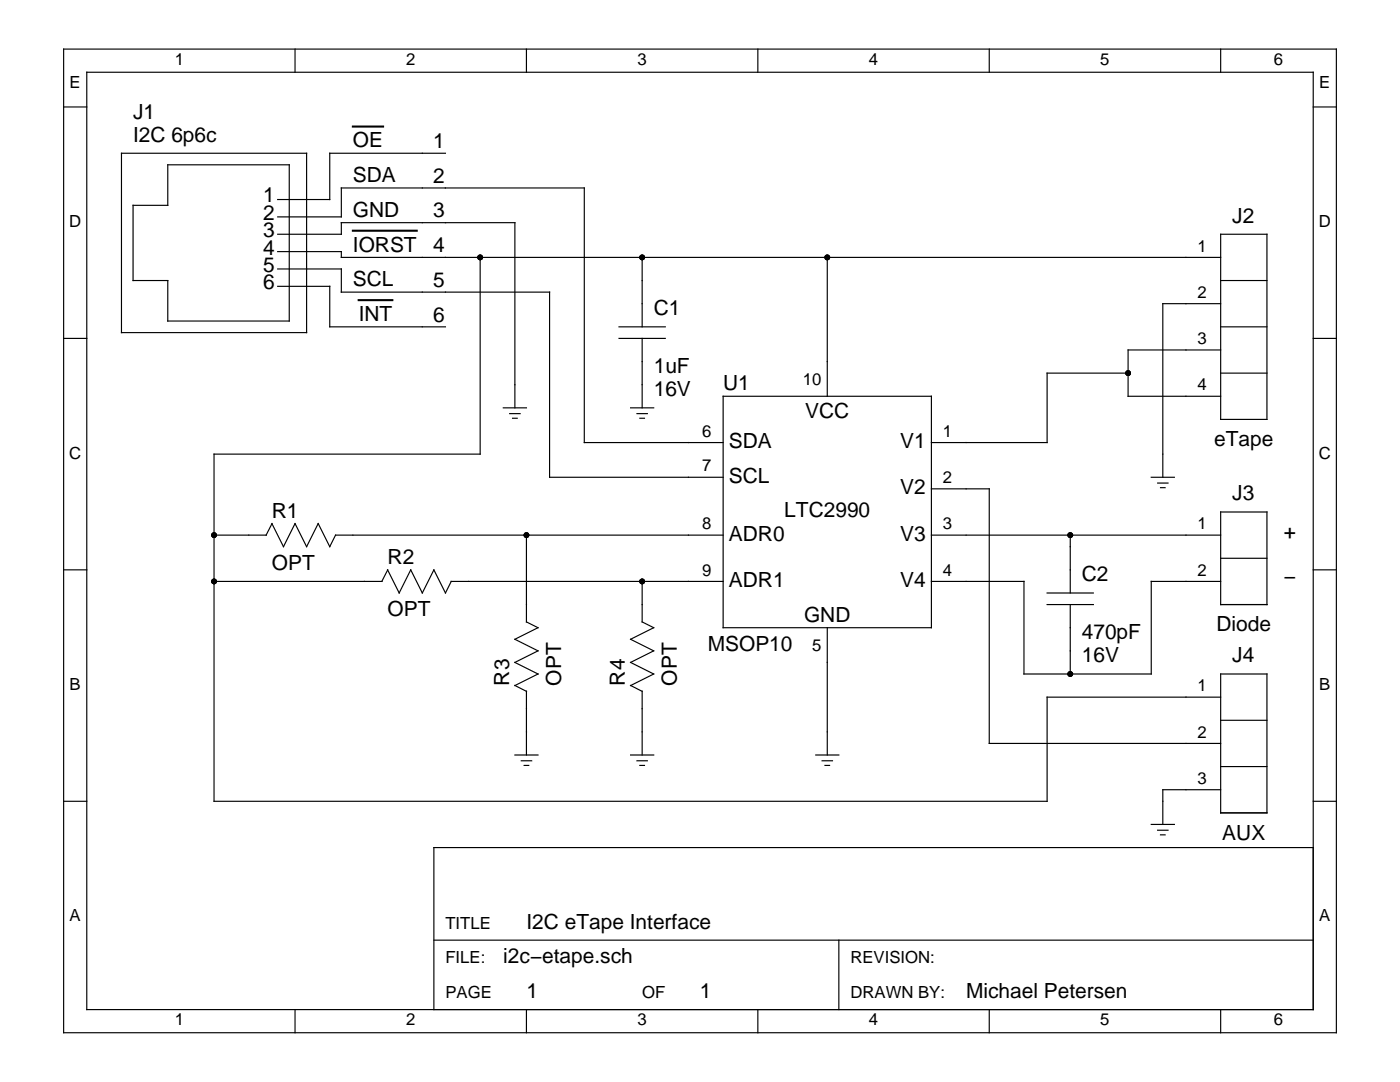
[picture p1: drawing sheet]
<svg xmlns="http://www.w3.org/2000/svg" width="279mm" height="216mm" viewBox="0 0 279 216" stroke-linecap="round" stroke-linejoin="round" font-family="sans-serif">
<g fill="none" stroke="#000" stroke-width=".23">
<path d="M12.7 9.8h254v196.3h-254zM17.3 14.4h244.8v187.1h-244.8zM58.9 9.8v4.6M105.1 9.8v4.6M151.2 9.8v4.6M197.4 9.8v4.6M243.6 9.8v4.6M12.7 21.3h4.6M24.2 30.6h37v35.8h-37zM33.5 32.9h24.2v31.2h-24.2v-8.1h-6.9v-15h6.9zM88.9 30.6h-23.1v9.2h-10.4M262.1 21.3h4.6"/>
<path d="M55.4 43.3h12.7v-5.8h48.5v50.8h27.7M55.4 53.7h12.7v4.6h41.6v36.9h34.6M55.4 57.1h10.4v8.1h23.1M55.4 46.7h12.7v-2.3h34.7v37M55.4 50.2h12.7v1.2h175.5M95.8 51.4v39.2h-53.1v69.3h166.3v-20.8h34.6M128.2 51.4v13.8M165.1 51.4v27.7M243.6 46.7h9.2v37h-9.2zM243.6 56h9.2M12.7 67.5h4.6M123.5 67.5h9.3"/>
<path d="M123.5 65.2h9.3M128.2 67.5v13.9M144.3 79.1h41.6v46.2h-41.6zM225.1 74.5h-16.1v13.8h-23.1M243.6 69.8h-18.5v9.3h18.5M243.6 65.2h9.2M243.6 60.6h-11.5v34.6M243.6 74.5h9.2M262.1 67.5h4.6M100.4 81.4h4.7M101.7 82.5h2.1M102.3 83.5h.9"/>
<path d="M125.8 81.4h4.7M127.1 82.5h2.1M127.7 83.5h.9M185.9 97.5h11.5v50.8h46.2M229.8 95.2h4.6M231 96.4h2.1M231.6 97.3h.9M12.7 113.7h4.6M42.7 106.8h10.5M42.7 116h33.5M53.1 106.8l1.2-2.3 2.3 4.6 2.3-4.6 2.3 4.6 2.3-4.6 2.3 4.6 1.2-2.3h77.3M77.4 113.7l2.3 4.6 2.3-4.6 2.3 4.6 2.3-4.6 2.3 4.6 1.2-2.3h54.2"/>
<path d="M77.4 113.7l-1.2 2.3M105.1 106.8v17.3l2.3 1.2-4.6 2.3 4.6 2.3-4.6 2.3 4.6 2.3-4.6 2.3M128.2 116v8.1l2.3 1.2-4.7 2.3 4.7 2.3-4.7 2.3 4.7 2.3-4.7 2.3M185.9 106.8h57.7M185.9 116h18.5v18.5h25.4v-18.5h13.8M209 118.3h9.2M213.6 106.8v11.5M243.6 102.2h9.2v18.4h-9.2zM243.6 111.4h9.2M262.1 113.7h4.6M102.8 136.8l2.3 1.2M105.1 137.9v12.8"/>
<path d="M125.8 136.8l2.4 1.2M128.2 137.9v12.8M165.1 125.3v25.4M209 120.6h9.2M213.6 120.6v13.9M243.6 134.5h9.2v27.7h-9.2zM12.7 159.9h4.6M102.8 150.7h4.6M104 151.8h2.1M104.6 152.7h.9M125.8 150.7h4.7M127.1 151.8h2.1"/>
<path d="M127.7 152.7h.9M162.8 150.7h4.6M164.1 151.8h2M164.6 152.7h1M243.6 157.6h-11.5v6.9M243.6 143.7h9.2M243.6 153h9.2M262.1 159.9h4.6M229.8 164.5h4.6M231 165.7h2.1M231.6 166.6h.9M262.1 169.1h-175.5v32.4"/>
<path d="M86.6 187.6h175.5M167.4 187.6v13.9M58.9 201.5v4.6M105.1 201.5v4.6M151.2 201.5v4.6M197.4 201.5v4.6M243.6 201.5v4.6"/>
</g>
<path d="M70.4 25.3h6.1M70.4 46h12.8M71.6 59.9h6.7" fill="none" stroke="#000" stroke-width=".42"/>
<g fill="#000">
<circle cx="95.8" cy="51.4" r=".58"/>
<circle cx="128.2" cy="51.4" r=".58"/>
<circle cx="165.1" cy="51.4" r=".58"/>
<circle cx="225.1" cy="74.5" r=".58"/>
<circle cx="42.7" cy="106.8" r=".58"/>
<circle cx="42.7" cy="116" r=".58"/>
<circle cx="105.1" cy="106.8" r=".58"/>
<circle cx="128.2" cy="116" r=".58"/>
<circle cx="213.6" cy="106.8" r=".58"/>
<circle cx="213.6" cy="134.5" r=".58"/>
</g>
<g font-size="4.2">
<text x="26.6" y="23.7">J1</text>
<text x="26.6" y="28.3">I2C 6p6c</text>
<text x="70.4" y="29.4">OE</text>
<text x="86.5" y="29.5">1</text>
<text x="52.5" y="40.4">1</text>
<text x="70.4" y="36.4">SDA</text>
<text x="86.5" y="36.5">2</text>
<text x="52.5" y="43.9">2</text>
<text x="52.5" y="47.3">3</text>
<text x="70.4" y="43.3">GND</text>
<text x="86.5" y="43.4">3</text>
<text x="245.9" y="44.4">J2</text>
<text x="52.5" y="50.8">4</text>
<text x="70.4" y="50.2">IORST</text>
<text x="86.5" y="50.3">4</text>
<text x="52.5" y="54.2">5</text>
<text x="52.5" y="57.7">6</text>
<text x="70.4" y="57.1">SCL</text>
<text x="86.5" y="57.2">5</text>
<text x="71.6" y="64.1">INT</text>
<text x="86.5" y="64.2">6</text>
<text x="130.5" y="62.9">C1</text>
<text x="130.5" y="74.5">1uF</text>
<text x="144.3" y="77.9">U1</text>
<text x="130.5" y="79.1">16V</text>
<text x="160.7" y="83.4">VCC</text>
<text x="145.5" y="89.4">SDA</text>
<text x="179.6" y="89.4">V1</text>
<text x="242.3" y="89">eTape</text>
<text x="145.5" y="96.3">SCL</text>
<text x="179.6" y="98.6">V2</text>
<text x="245.9" y="99.9">J3</text>
<text x="54.3" y="103.3">R1</text>
<text x="145.5" y="107.9">ADR0</text>
<text x="156.5" y="103.3">LTC2990</text>
<text x="179.6" y="107.9">V3</text>
<text x="256.2" y="107.5">+</text>
<text x="54.3" y="113.7">OPT</text>
<text x="77.4" y="112.6">R2</text>
<text x="145.5" y="117.1">ADR1</text>
<text x="179.6" y="117.1">V4</text>
<text x="215.9" y="116">C2</text>
<text x="256.2" y="116.4">−</text>
<text x="77.4" y="122.9">OPT</text>
<text x="160.5" y="124.1">GND</text>
<text x="242.8" y="126">Diode</text>
<text x="141.3" y="129.9">MSOP10</text>
<text x="215.9" y="127.6">470pF</text>
<text x="101.6" y="136.8" transform="rotate(-90 101.6 136.8)">R3</text>
<text x="112" y="136.8" transform="rotate(-90 112 136.8)">OPT</text>
<text x="124.7" y="136.8" transform="rotate(-90 124.7 136.8)">R4</text>
<text x="135.1" y="136.8" transform="rotate(-90 135.1 136.8)">OPT</text>
<text x="215.9" y="132.2">16V</text>
<text x="245.9" y="132.2">J4</text>
<text x="243.9" y="167.5">AUX</text>
<text x="105.1" y="185.3">I2C eTape Interface</text>
<text x="100.4" y="192.2">i2c−etape.sch</text>
<text x="105.1" y="199.1">1</text>
<text x="139.7" y="199.1">1</text>
<text x="192.8" y="199.1">Michael Petersen</text>
</g>
<g font-size="3.3">
<text x="13.9" y="17.6">E</text>
<text x="34.9" y="13">1</text>
<text x="81" y="13">2</text>
<text x="127.2" y="13">3</text>
<text x="173.4" y="13">4</text>
<text x="219.6" y="13">5</text>
<text x="254.2" y="13">6</text>
<text x="263.3" y="17.6">E</text>
<text x="13.8" y="45.3">D</text>
<text x="263.2" y="45.3">D</text>
<text x="239" y="50.2">1</text>
<text x="239" y="59.4">2</text>
<text x="239" y="68.7">3</text>
<text x="160.2" y="76.9">10</text>
<text x="239" y="77.9">4</text>
<text x="140.2" y="87.2">6</text>
<text x="188.2" y="87.2">1</text>
<text x="13.8" y="91.5">C</text>
<text x="140.2" y="94.1">7</text>
<text x="263.2" y="91.5">C</text>
<text x="188.2" y="96.4">2</text>
<text x="140.2" y="105.6">8</text>
<text x="188.2" y="105.6">3</text>
<text x="239" y="105.6">1</text>
<text x="140.2" y="114.9">9</text>
<text x="188.2" y="114.9">4</text>
<text x="239" y="114.9">2</text>
<text x="162.1" y="129.9">5</text>
<text x="13.9" y="137.7">B</text>
<text x="239" y="138">1</text>
<text x="263.3" y="137.7">B</text>
<text x="239" y="147.2">2</text>
<text x="239" y="156.4">3</text>
<text x="13.9" y="183.9">A</text>
<text x="88.9" y="185.3">TITLE</text>
<text x="263.3" y="183.9">A</text>
<text x="88.9" y="192.2">FILE:</text>
<text x="169.7" y="192.2">REVISION:</text>
<text x="88.9" y="199.1">PAGE</text>
<text x="128.2" y="199.1">OF</text>
<text x="169.7" y="199.1">DRAWN BY:</text>
<text x="34.9" y="204.6">1</text>
<text x="81" y="204.6">2</text>
<text x="127.2" y="204.6">3</text>
<text x="173.4" y="204.6">4</text>
<text x="219.6" y="204.6">5</text>
<text x="254.2" y="204.6">6</text>
</g>
</svg>
